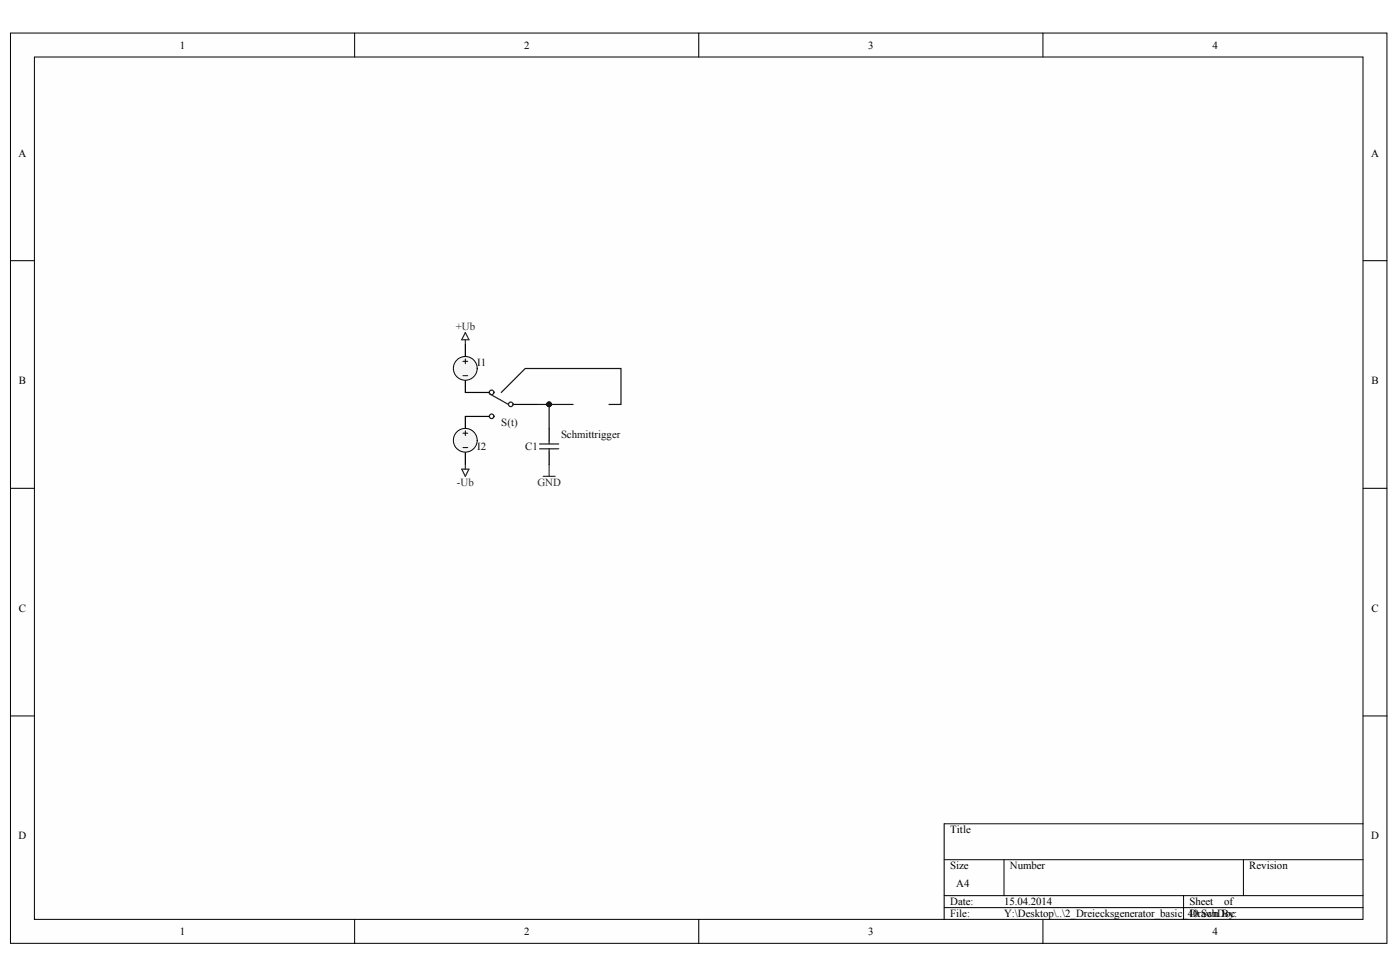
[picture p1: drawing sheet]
<svg xmlns="http://www.w3.org/2000/svg" width="288mm" height="201mm" viewBox="0 0 288 201" stroke-linecap="round" stroke-linejoin="round" font-family="sans-serif">
<g fill="#fefefe" stroke="#000" stroke-width=".21">
<path d="M2.2 6.8h283v187.2h-283z"/>
<path d="M7.1 11.7h273.2v177.3h-273.2z"/>
</g>
<g fill="none" stroke="#000" stroke-width=".21">
<path d="M72.9 6.8v4.9M143.7 6.8v4.9M214.4 6.8v4.9M2.2 53.6h4.9M280.3 53.6h4.9M2.2 100.4h4.9M280.3 100.4h4.9M2.2 147.2h4.9M280.3 147.2h4.9M194.1 176.8h86.2M206.4 176.8v7.4M255.7 176.8v7.4"/>
<path d="M280.3 169.4h-86.2v19.7M72.9 189.1v4.9M143.7 189.1v4.9M194.1 184.2h86.2M194.1 186.6h86.2M214.4 189.1v4.9M243.4 184.2v4.9"/>
</g>
<path d="M95.7 68.4l.7 1.5h-1.5zM95.7 69.9v.9M94.9 96.5h1.5l-.7 1.4zM95.7 95.5v1M111.7 97.9h2.4M112.9 95.5v2.4" fill="none" stroke="#262626" stroke-width=".25"/>
<path d="M95.7 70.8v2.5M95.7 78.2v2.5" fill="none" stroke="#000" stroke-width=".25"/>
<circle cx="95.7" cy="75.7" r="2.44" fill="#f5f5f5" stroke="#000" stroke-width=".21"/>
<path d="M95.2 74.3h1M95.2 77.2h1M95.7 73.8v1" fill="none" stroke="#000" stroke-width=".21"/>
<path d="M95.7 85.6v2.5M95.7 93v2.5" fill="none" stroke="#000" stroke-width=".25"/>
<circle cx="95.7" cy="90.5" r="2.44" fill="#f5f5f5" stroke="#000" stroke-width=".21"/>
<path d="M95.2 89.1h1M95.2 92h1M95.7 88.6v1" fill="none" stroke="#000" stroke-width=".21"/>
<path d="M95.7 80.7h4.9M95.7 85.6h4.9M105.5 83.2h5M112.9 88.1v2.4M112.9 93v2.5" fill="none" stroke="#000" stroke-width=".25"/>
<g fill="none" stroke="#1c1c1c" stroke-width=".25">
<path d="M100.6 80.9l3.9 2.3M110.9 91.3h4M110.9 92.3h4M112.9 90.5v.8M112.9 92.3v.7"/>
<circle cx="101.1" cy="85.6" r=".47"/>
<circle cx="101.1" cy="80.7" r=".47"/>
<circle cx="105" cy="83.1" r=".47"/>
</g>
<path d="M103.1 80.7l4.9-4.9h19.7v7.4h-2.5M110.5 83.2h7.3M112.9 83.2v4.9" fill="none" stroke="#0e0e0e" stroke-width=".25"/>
<circle cx="112.9" cy="83.1" r=".47" fill="#0e0e0e" stroke="#0e0e0e" stroke-width=".21"/>
<g font-size="2.2">
<text x="37" y="10">1</text>
<text x="107.8" y="10">2</text>
<text x="178.5" y="10">3</text>
<text x="249.3" y="10">4</text>
<text x="3.8" y="32.2">A</text>
<text x="282" y="32.2">A</text>
<text x="3.9" y="79">B</text>
<text x="282" y="79">B</text>
<text x="3.9" y="125.8">C</text>
<text x="282" y="125.8">C</text>
<text x="3.8" y="172.6">D</text>
<text x="195.4" y="171.4">Title</text>
<text x="282" y="172.6">D</text>
<text x="195.4" y="178.7">Size</text>
<text x="207.7" y="178.7">Number</text>
<text x="256.9" y="178.7">Revision</text>
<text x="196.6" y="182.4">A4</text>
<text x="195.4" y="186.1">Date:</text>
<text x="195.4" y="188.6">File:</text>
<text x="206.4" y="186.1">15.04.2014</text>
<text x="206.4" y="188.6">Y:\Desktop\..\2_Dreiecksgenerator_basic_40.SchDoc</text>
<text x="244.6" y="186.1">Sheet</text>
<text x="244.6" y="188.6">Drawn By:</text>
<text x="251.7" y="186.1">of</text>
<text x="37" y="192.3">1</text>
<text x="107.8" y="192.3">2</text>
<text x="178.5" y="192.3">3</text>
<text x="249.3" y="192.3">4</text>
</g>
<g font-size="2.2" fill="#262626">
<text x="93.7" y="67.9">+Ub</text>
<text x="94" y="99.9">-Ub</text>
<text x="110.5" y="99.9">GND</text>
</g>
<g font-size="2.2" fill="#0e0e0e">
<text x="98.1" y="75.3">I1</text>
<text x="103.1" y="87.6">S(t)</text>
<text x="98.1" y="92.5">I2</text>
<text x="108" y="92.5">C1</text>
<text x="115.4" y="90.1">Schmittrigger</text>
</g>
</svg>
